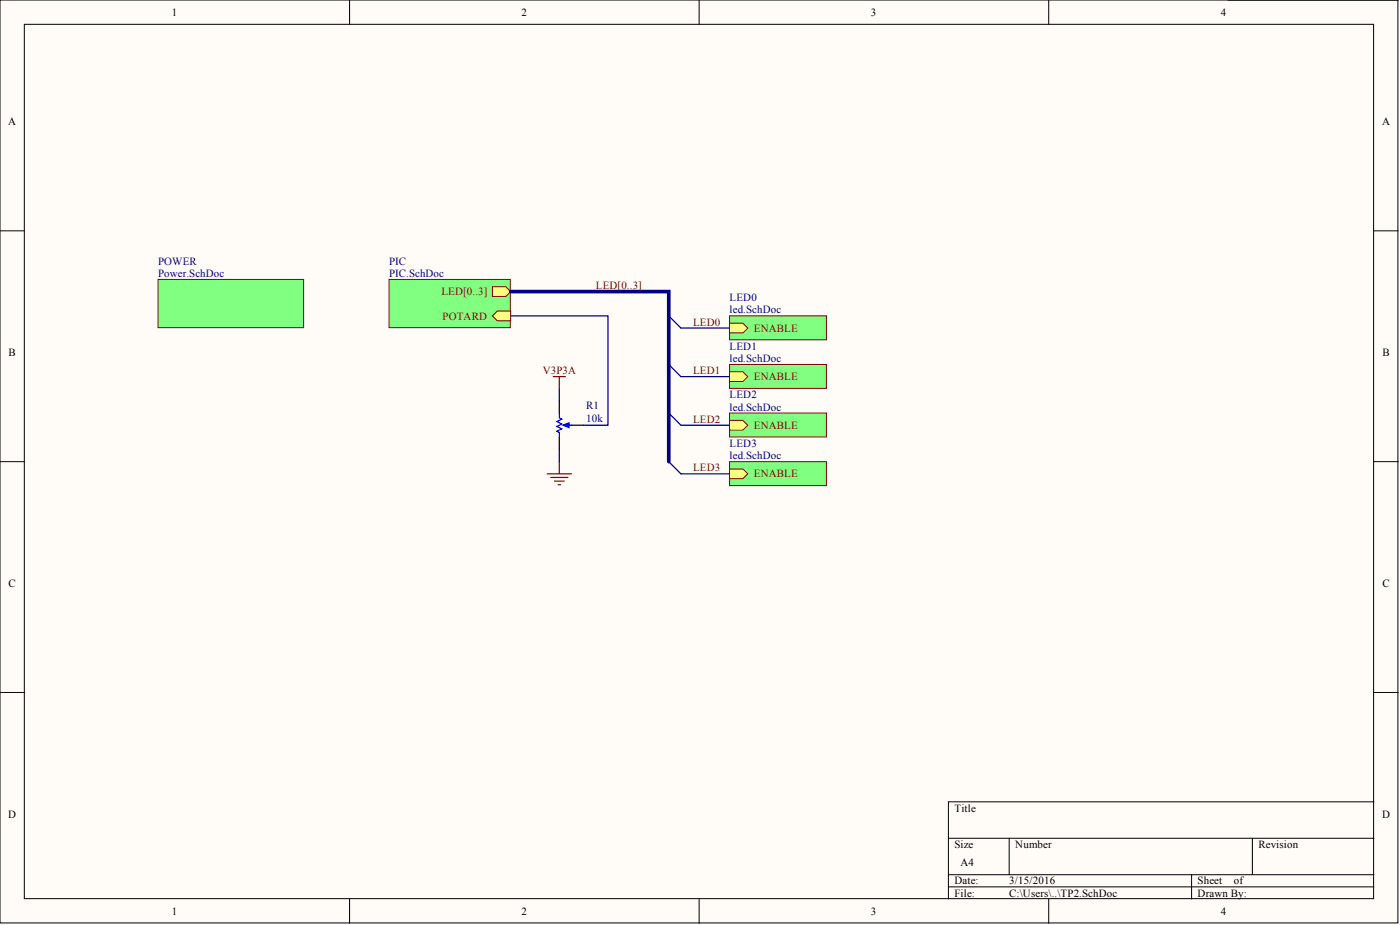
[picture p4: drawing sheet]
<svg xmlns="http://www.w3.org/2000/svg" width="292mm" height="193mm" viewBox="0 0 292 193" stroke-linecap="round" stroke-linejoin="round" font-family="sans-serif">
<g fill="#fffcf8" stroke="#000" stroke-width=".21">
<path d="M0 0h291.7v192.5h-291.7z"/>
<path d="M5.1 5.1h281.5v182.4h-281.5z"/>
</g>
<g fill="none" stroke="#000" stroke-width=".21">
<path d="M72.9 0v5.1M145.9 0v5.1M218.8 0v5.1M0 48.2h5.1M286.7 48.2h5M0 96.3h5.1M286.7 96.3h5M0 144.5h5.1M286.7 144.5h5M197.9 174.9h88.8M210.6 174.9v7.6M261.3 174.9v7.6"/>
<path d="M286.7 167.3h-88.8v20.2M72.9 187.5v5.1M145.9 187.5v5.1M197.9 182.5h88.8M197.9 185h88.8M218.8 187.5v5.1M248.6 182.5v5"/>
</g>
<path d="M256.2 0h35.5" fill="none" stroke="#000" stroke-width=".25"/>
<path d="M115.4 78.6h2.6M116.7 78.6v2.5M114.2 98.8h5M114.9 99.6h3.6M116.7 96.3v2.5M115.7 100.4h2M116.4 101.1h.6" fill="none" stroke="#800000" stroke-width=".25"/>
<path d="M116.7 81.1v2.5M116.7 93.8v2.5" fill="none" stroke="#000080" stroke-width=".25"/>
<path d="M81.2 58.3h25.3v10.1h-25.3z" fill="#80ff80" stroke="#800000" stroke-width=".21"/>
<g fill="#ffff80" stroke="#800000" stroke-width=".21">
<path d="M102.7 65.9l1.1-1h2.7v2h-2.7z" fill-rule="evenodd"/>
<path d="M102.7 59.8h2.8l1 1-1 1h-2.8z" fill-rule="evenodd"/>
</g>
<path d="M106.5 65.9h20.3v22.8h-5M139.5 65.9l2.6 2.5M139.5 76l2.6 2.6M139.5 86.2l2.6 2.5M139.5 96.3l2.6 2.5" fill="none" stroke="#000080" stroke-width=".25"/>
<path d="M106.5 60.8h33v35.5" fill="none" stroke="#000080" stroke-width=".76"/>
<path d="M152.2 65.9h20.2v5h-20.2z" fill="#80ff80" stroke="#800000" stroke-width=".21"/>
<path d="M152.2 67.4h2.8l1 1-1 1h-2.8z" fill-rule="evenodd" fill="#ffff80" stroke="#800000" stroke-width=".21"/>
<path d="M152.2 76h20.2v5h-20.2z" fill="#80ff80" stroke="#800000" stroke-width=".21"/>
<path d="M152.2 77.6h2.8l1 1-1 1h-2.8z" fill-rule="evenodd" fill="#ffff80" stroke="#800000" stroke-width=".21"/>
<path d="M152.2 86.2h20.2v5h-20.2z" fill="#80ff80" stroke="#800000" stroke-width=".21"/>
<path d="M152.2 87.7h2.8l1 1-1 1h-2.8z" fill-rule="evenodd" fill="#ffff80" stroke="#800000" stroke-width=".21"/>
<path d="M152.2 96.3h20.2v5h-20.2z" fill="#80ff80" stroke="#800000" stroke-width=".21"/>
<path d="M152.2 97.8h2.8l1 1-1 1.1h-2.8z" fill-rule="evenodd" fill="#ffff80" stroke="#800000" stroke-width=".21"/>
<path d="M142.1 68.4h10.1M142.1 78.6h10.1M142.1 88.7h10.1M142.1 98.8h10.1" fill="none" stroke="#000080" stroke-width=".25"/>
<path d="M33 58.3h30.3v10.1h-30.3z" fill="#80ff80" stroke="#800000" stroke-width=".21"/>
<path d="M116.7 83.6v2.6M116.7 91.2v2.6M119.2 88.7h2.6" fill="none" stroke="#000" stroke-width=".25"/>
<path d="M116.7 86.2v1l.5 .2-1 .5 1 .6-1 .5 1 .5-1 .5 .5 .2v1M118 88.7h1.2" fill="none" stroke="#00f" stroke-width=".25"/>
<path d="M117.5 88.7l1.2-.5v1z" fill="#00f" stroke="#00f" stroke-width=".25"/>
<g font-size="2.3">
<text x="35.9" y="3.3">1</text>
<text x="108.8" y="3.3">2</text>
<text x="181.7" y="3.3">3</text>
<text x="254.7" y="3.3">4</text>
<text x="1.7" y="26.1">A</text>
<text x="288.4" y="26.1">A</text>
<text x="1.8" y="74.3">B</text>
<text x="288.4" y="74.3">B</text>
<text x="1.8" y="122.4">C</text>
<text x="288.4" y="122.4">C</text>
<text x="1.7" y="170.6">D</text>
<text x="199.1" y="169.3">Title</text>
<text x="288.4" y="170.6">D</text>
<text x="199.1" y="176.9">Size</text>
<text x="211.8" y="176.9">Number</text>
<text x="262.6" y="176.9">Revision</text>
<text x="199.1" y="184.5">Date:</text>
<text x="200.4" y="180.7">A4</text>
<text x="210.6" y="184.5">3/15/2016</text>
<text x="249.9" y="184.5">Sheet</text>
<text x="257.4" y="184.5">of</text>
<text x="35.9" y="190.8">1</text>
<text x="108.8" y="190.8">2</text>
<text x="181.7" y="190.8">3</text>
<text x="199.1" y="187">File:</text>
<text x="210.6" y="187">C:\Users\..\TP2.SchDoc</text>
<text x="249.9" y="187">Drawn By:</text>
<text x="254.7" y="190.8">4</text>
</g>
<g font-size="2.3" fill="#000080">
<text x="33" y="55.3">POWER</text>
<text x="33" y="57.8">Power.SchDoc</text>
<text x="81.2" y="55.3">PIC</text>
<text x="81.2" y="57.8">PIC.SchDoc</text>
<text x="152.2" y="62.9">LED0</text>
<text x="152.2" y="65.4">led.SchDoc</text>
<text x="152.2" y="73">LED1</text>
<text x="152.2" y="75.5">led.SchDoc</text>
<text x="152.2" y="83.1">LED2</text>
<text x="122.3" y="85.4">R1</text>
<text x="122.3" y="87.9">10k</text>
<text x="152.2" y="85.7">led.SchDoc</text>
<text x="152.2" y="93.3">LED3</text>
<text x="152.2" y="95.8">led.SchDoc</text>
</g>
<g font-size="2.3" fill="#800000">
<text x="92.1" y="61.6">LED[0..3]</text>
<text x="124.3" y="60.3">LED[0..3]</text>
<text x="92.3" y="66.7">POTARD</text>
<text x="144.6" y="67.9">LED0</text>
<text x="157.3" y="69.2">ENABLE</text>
<text x="113.2" y="78.1">V3P3A</text>
<text x="144.6" y="78.1">LED1</text>
<text x="157.3" y="79.3">ENABLE</text>
<text x="144.6" y="88.2">LED2</text>
<text x="157.3" y="89.5">ENABLE</text>
<text x="144.6" y="98.3">LED3</text>
<text x="157.3" y="99.6">ENABLE</text>
</g>
</svg>
